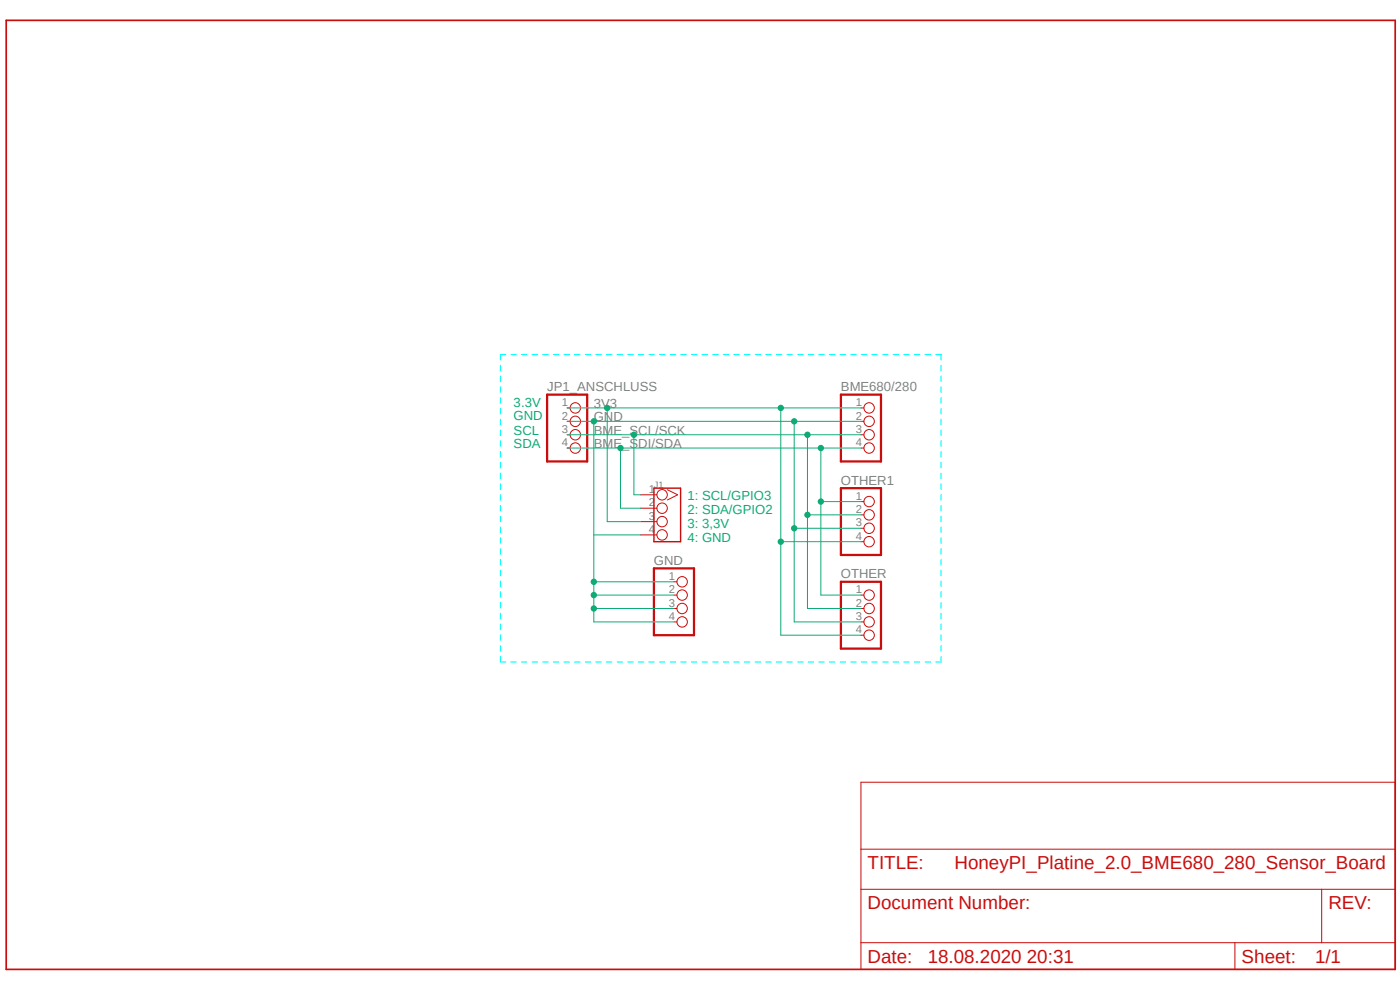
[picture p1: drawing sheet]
<svg xmlns="http://www.w3.org/2000/svg" width="420mm" height="297mm" viewBox="0 0 420 297" stroke-linecap="round" stroke-linejoin="round" font-family="sans-serif">
<path d="M1 5.6l418.1 285.8M419.1 5.6l-418.1 285.8" fill="none" stroke="#fff" stroke-width=".3"/>
<g fill="none" stroke="#0ff" stroke-width=".34">
<path d="M150.1 109.5v1.6M150.1 112.7v1.6M150.1 116v1.6M150.1 119.2v1.6M151.7 106.3h-1.6v1.6M153.3 106.3h1.6M156.5 106.3h1.6M159.6 106.3h1.6M162.9 106.3h1.6M166 106.3h1.6M169.2 106.3h1.6M172.4 106.3h1.6"/>
<path d="M175.6 106.3h1.6M178.8 106.3h1.6M181.9 106.3h1.7M185.1 106.3h1.6M188.3 106.3h1.6M191.5 106.3h1.6M194.7 106.3h1.6M197.9 106.3h1.6M201.1 106.3h1.6M204.3 106.3h1.6M207.4 106.3h1.6M210.6 106.3h1.6"/>
<path d="M213.8 106.3h1.6M217 106.3h1.6M220.2 106.3h1.6M223.4 106.3h1.6M226.6 106.3h1.6M229.7 106.3h1.7M232.9 106.3h1.6M236.1 106.3h1.6M239.3 106.3h1.6M242.5 106.3h1.6M245.7 106.3h1.6M248.8 106.3h1.6"/>
<path d="M252.1 106.3h1.6M255.2 106.3h1.6M258.4 106.3h1.6M261.6 106.3h1.6M264.8 106.3h1.6M268 106.3h1.6M271.1 106.3h1.7M274.3 106.3h1.6M277.5 106.3h1.6M280.7 106.3h1.6v1.6M282.3 109.5v1.6M282.3 112.7v1.6"/>
<path d="M282.3 116v1.6M282.3 119.2v1.6M150.1 122.4v1.7M150.1 125.6v1.7M150.1 128.9v1.6M150.1 132.1v1.7M150.1 135.3v1.7M150.1 138.6v1.6M282.3 122.4v1.7M282.3 125.6v1.7M282.3 128.9v1.6M282.3 132.1v1.7"/>
<path d="M282.3 135.3v1.7M282.3 138.6v1.6M150.1 141.8v1.7M150.1 145v1.7M150.1 148.3v1.6M150.1 151.5v1.7M150.1 154.7v1.7M150.1 157.9v1.7M282.3 141.8v1.7M282.3 145v1.7M282.3 148.3v1.6M282.3 151.5v1.7"/>
<path d="M282.3 154.7v1.7M282.3 157.9v1.7M150.1 161.2v1.7M150.1 164.4v1.7M150.1 167.6v1.7M150.1 170.9v1.7M150.1 174.1v1.7M150.1 177.3v1.7M282.3 161.2v1.7M282.3 164.4v1.7M282.3 167.6v1.7M282.3 170.9v1.7"/>
<path d="M282.3 174.1v1.7M282.3 177.3v1.7M150.1 180.6v1.6M150.1 183.8v1.7M150.1 187v1.7M150.1 190.3v1.6M150.1 193.5v1.7M150.1 196.7v1.7h1.6M153.3 198.4h1.6M156.5 198.4h1.6M159.6 198.4h1.6M162.9 198.4h1.6"/>
<path d="M166 198.4h1.6M169.2 198.4h1.6M172.4 198.4h1.6M175.6 198.4h1.6M178.8 198.4h1.6M181.9 198.4h1.7M185.1 198.4h1.6M188.3 198.4h1.6M191.5 198.4h1.6M194.7 198.4h1.6M197.9 198.4h1.6M201.1 198.4h1.6"/>
<path d="M204.3 198.4h1.6M207.4 198.4h1.6M210.6 198.4h1.6M213.8 198.4h1.6M217 198.4h1.6M220.2 198.4h1.6M223.4 198.4h1.6M226.6 198.4h1.6M229.7 198.4h1.7M232.9 198.4h1.6M236.1 198.4h1.6M239.3 198.4h1.6"/>
<path d="M242.5 198.4h1.6M245.7 198.4h1.6M248.8 198.4h1.6M252.1 198.4h1.6M255.2 198.4h1.6M258.4 198.4h1.6M261.6 198.4h1.6M264.8 198.4h1.6M268 198.4h1.6M271.1 198.4h1.7M274.3 198.4h1.6M277.5 198.4h1.6"/>
<path d="M282.3 180.6v1.6M282.3 183.8v1.7M282.3 187v1.7M282.3 190.3v1.6M282.3 193.5v1.7M282.3 196.7v1.7h-1.6"/>
</g>
<path d="M164.1 118.3h12v20h-12zM252.3 118.3h12v20h-12zM252.3 146.3h12v20h-12zM196.2 170.3h12v20.1h-12zM252.3 174.4h12v20h-12z" fill="none" stroke="#c90d0c" stroke-width=".68"/>
<g fill="none" stroke="#c90d0c" stroke-width=".3">
<path d="M170.1 122.3h.9M170.1 126.3h.9M170.1 130.3h.9M170.1 134.3h.9M258.3 122.3h.9M258.3 126.3h.9M258.3 130.3h.9M258.3 134.3h.9M192.2 148.3h4.9M192.2 152.3h4.9M192.2 156.3h4.9M200.2 146.8l3.1 1.5-3.1 1.6"/>
<path d="M258.3 150.3h.9M258.3 154.3h.9M258.3 158.3h.9M192.2 160.3h4.9M202.2 178.4h.9M202.2 174.4h.9M258.3 178.4h.9M258.3 162.3h.9M202.2 182.4h.9M202.2 186.4h.9M258.3 182.4h.9M258.3 186.4h.9"/>
<path d="M258.3 190.4h.9M258.3 234.4h160.2v56.1h-160.2zM258.3 254.5h160.2M258.3 266.5h160.2M396.5 266.5v16M258.3 282.5h160.2M370.5 282.5v8"/>
<circle cx="172.6" cy="122.3" r="1.56"/>
<circle cx="172.6" cy="134.3" r="1.56"/>
<circle cx="172.6" cy="126.3" r="1.56"/>
<circle cx="172.6" cy="130.3" r="1.56"/>
<circle cx="260.7" cy="122.3" r="1.56"/>
<circle cx="260.7" cy="126.3" r="1.56"/>
<circle cx="260.7" cy="134.3" r="1.56"/>
<circle cx="260.7" cy="130.3" r="1.56"/>
<circle cx="198.6" cy="156.3" r="1.56"/>
<circle cx="198.6" cy="152.3" r="1.56"/>
<circle cx="198.6" cy="148.3" r="1.56"/>
<circle cx="260.7" cy="154.3" r="1.56"/>
<circle cx="260.7" cy="158.3" r="1.56"/>
<circle cx="260.7" cy="150.3" r="1.56"/>
<circle cx="198.6" cy="160.3" r="1.56"/>
<circle cx="204.6" cy="174.4" r="1.56"/>
<circle cx="204.6" cy="178.4" r="1.56"/>
<circle cx="260.7" cy="162.4" r="1.56"/>
<circle cx="260.7" cy="178.4" r="1.56"/>
<circle cx="204.6" cy="182.4" r="1.56"/>
<circle cx="204.6" cy="186.4" r="1.56"/>
<circle cx="260.7" cy="190.4" r="1.56"/>
<circle cx="260.7" cy="186.4" r="1.56"/>
<circle cx="260.7" cy="182.4" r="1.56"/>
</g>
<path d="M196.2 146.3h8v16h-8z" fill="none" stroke="#c90d0c" stroke-width=".42"/>
<path d="M1.9 6.1h416.6v284.4h-416.6z" fill="none" stroke="#c90d0c" stroke-width=".51"/>
<path d="M170.1 130.3h88.2M242.2 154.3v28.1h16.1" fill="none" stroke="#0dab76" stroke-width=".3"/>
<circle cx="242.2" cy="130.3" r=".8" fill="#0dab76"/>
<g fill="none" stroke="#0dab76" stroke-width=".3">
<path d="M190.2 130.3v18h2M242.2 130.3v24"/>
<circle cx="242.2" cy="130.3" r=".8"/>
</g>
<circle cx="190.2" cy="130.3" r=".8" fill="#0dab76"/>
<g fill="none" stroke="#0dab76" stroke-width=".3">
<path d="M242.2 154.3h16.1"/>
<circle cx="190.2" cy="130.3" r=".8"/>
</g>
<circle cx="242.2" cy="154.3" r=".8" fill="#0dab76"/>
<g fill="none" stroke="#0dab76" stroke-width=".3">
<path d="M170.1 134.3h88.2M246.3 134.3v16"/>
<circle cx="242.2" cy="154.3" r=".8"/>
</g>
<circle cx="246.3" cy="134.3" r=".8" fill="#0dab76"/>
<g fill="none" stroke="#0dab76" stroke-width=".3">
<path d="M186.1 134.3v18h6.1M246.3 150.3v28.1h12"/>
<circle cx="246.3" cy="134.3" r=".8"/>
</g>
<circle cx="186.1" cy="134.3" r=".8" fill="#0dab76"/>
<g fill="none" stroke="#0dab76" stroke-width=".3">
<path d="M246.3 150.3h12"/>
<circle cx="186.1" cy="134.3" r=".8"/>
</g>
<circle cx="246.3" cy="150.3" r=".8" fill="#0dab76"/>
<g fill="none" stroke="#0dab76" stroke-width=".3">
<path d="M170.1 126.3h88.2M238.3 126.3v60.1h20"/>
<circle cx="246.3" cy="150.3" r=".8"/>
</g>
<circle cx="238.3" cy="126.3" r=".8" fill="#0dab76"/>
<g fill="none" stroke="#0dab76" stroke-width=".3">
<path d="M178.1 126.3v34"/>
<circle cx="238.3" cy="126.3" r=".8"/>
</g>
<circle cx="178.1" cy="126.3" r=".8" fill="#0dab76"/>
<g fill="none" stroke="#0dab76" stroke-width=".3">
<path d="M238.3 158.3h20M178.1 160.3h14.1"/>
<circle cx="178.1" cy="126.3" r=".8"/>
</g>
<circle cx="238.3" cy="158.3" r=".8" fill="#0dab76"/>
<g fill="none" stroke="#0dab76" stroke-width=".3">
<path d="M178.1 160.3v18.1h24.1M178.1 174.4h24.1"/>
<circle cx="238.3" cy="158.3" r=".8"/>
</g>
<circle cx="178.1" cy="174.4" r=".8" fill="#0dab76"/>
<g fill="none" stroke="#0dab76" stroke-width=".3">
<path d="M178.1 178.4v4h24.1"/>
<circle cx="178.1" cy="174.4" r=".8"/>
</g>
<circle cx="178.1" cy="178.4" r=".8" fill="#0dab76"/>
<g fill="none" stroke="#0dab76" stroke-width=".3">
<path d="M178.1 182.4v4h24.1"/>
<circle cx="178.1" cy="178.4" r=".8"/>
</g>
<circle cx="178.1" cy="182.4" r=".8" fill="#0dab76"/>
<g fill="none" stroke="#0dab76" stroke-width=".3">
<path d="M170.1 122.3h88.2M234.2 122.3v40"/>
<circle cx="178.1" cy="182.4" r=".8"/>
</g>
<circle cx="234.2" cy="122.3" r=".8" fill="#0dab76"/>
<g fill="none" stroke="#0dab76" stroke-width=".3">
<path d="M182.2 122.3v34h10M234.2 162.3v28.1h24.1"/>
<circle cx="234.2" cy="122.3" r=".8"/>
</g>
<circle cx="182.2" cy="122.3" r=".8" fill="#0dab76"/>
<g fill="none" stroke="#0dab76" stroke-width=".3">
<path d="M234.2 162.3h24.1"/>
<circle cx="182.2" cy="122.3" r=".8"/>
</g>
<circle cx="234.2" cy="162.4" r=".8" fill="#0dab76"/>
<circle cx="234.2" cy="162.4" r=".8" fill="none" stroke="#0dab76" stroke-width=".3"/>
<g font-size="5.6" fill="#c90d0c">
<text x="260.3" y="260.5">TITLE:</text>
<text x="286.3" y="260.5">HoneyPI_Platine_2.0_BME680_280_Sensor_Board</text>
<text x="260.3" y="272.5">Document Number:</text>
<text x="398.5" y="272.5">REV:</text>
<text x="260.3" y="288.5">Date:</text>
<text x="278.3" y="288.5">18.08.2020 20:31</text>
<text x="372.5" y="288.5">Sheet:</text>
<text x="394.5" y="288.5">1/1</text>
</g>
<g font-size="3.9" fill="#808080">
<text x="164.1" y="117.3">JP1_ANSCHLUSS</text>
<text x="252.3" y="117.3">BME680/280</text>
<text x="178.1" y="122.3">3V3</text>
<text x="178.1" y="130.3">BME_SCL/SCK</text>
<text x="178.1" y="126.3">GND</text>
<text x="178.1" y="134.3">BME_SDI/SDA</text>
<text x="252.3" y="145.3">OTHER1</text>
<text x="196.2" y="169.3">GND</text>
<text x="252.3" y="173.4">OTHER</text>
</g>
<g font-size="3.9" fill="#0dab76">
<text x="154.1" y="125.9">GND</text>
<text x="154.1" y="121.9">3.3V</text>
<text x="154.1" y="130.3">SCL</text>
<text x="154.1" y="134.3">SDA</text>
<text x="206.2" y="149.8">1: SCL/GPIO3</text>
<text x="206.2" y="154">2: SDA/GPIO2</text>
<text x="206.2" y="158.2">3: 3,3V</text>
<text x="206.2" y="162.3">4: GND</text>
</g>
<g font-size="3.4" fill="#808080">
<text x="168.6" y="121.7">1</text>
<text x="168.6" y="125.7">2</text>
<text x="256.8" y="121.7">1</text>
<text x="256.8" y="125.7">2</text>
<text x="168.6" y="129.7">3</text>
<text x="256.8" y="129.7">3</text>
<text x="168.6" y="133.7">4</text>
<text x="256.8" y="133.7">4</text>
<text x="194.7" y="147.7">1</text>
<text x="256.8" y="149.8">1</text>
<text x="194.7" y="151.8">2</text>
<text x="194.7" y="155.8">3</text>
<text x="256.8" y="153.8">2</text>
<text x="194.7" y="159.8">4</text>
<text x="256.8" y="157.8">3</text>
<text x="256.8" y="161.8">4</text>
<text x="200.7" y="173.8">1</text>
<text x="200.7" y="177.8">2</text>
<text x="256.8" y="177.8">1</text>
<text x="200.7" y="181.8">3</text>
<text x="200.7" y="185.8">4</text>
<text x="256.8" y="181.8">2</text>
<text x="256.8" y="185.8">3</text>
<text x="256.8" y="189.8">4</text>
</g>
<text font-size="2.8" fill="#808080" x="196.2" y="146.3">J1</text>
</svg>
